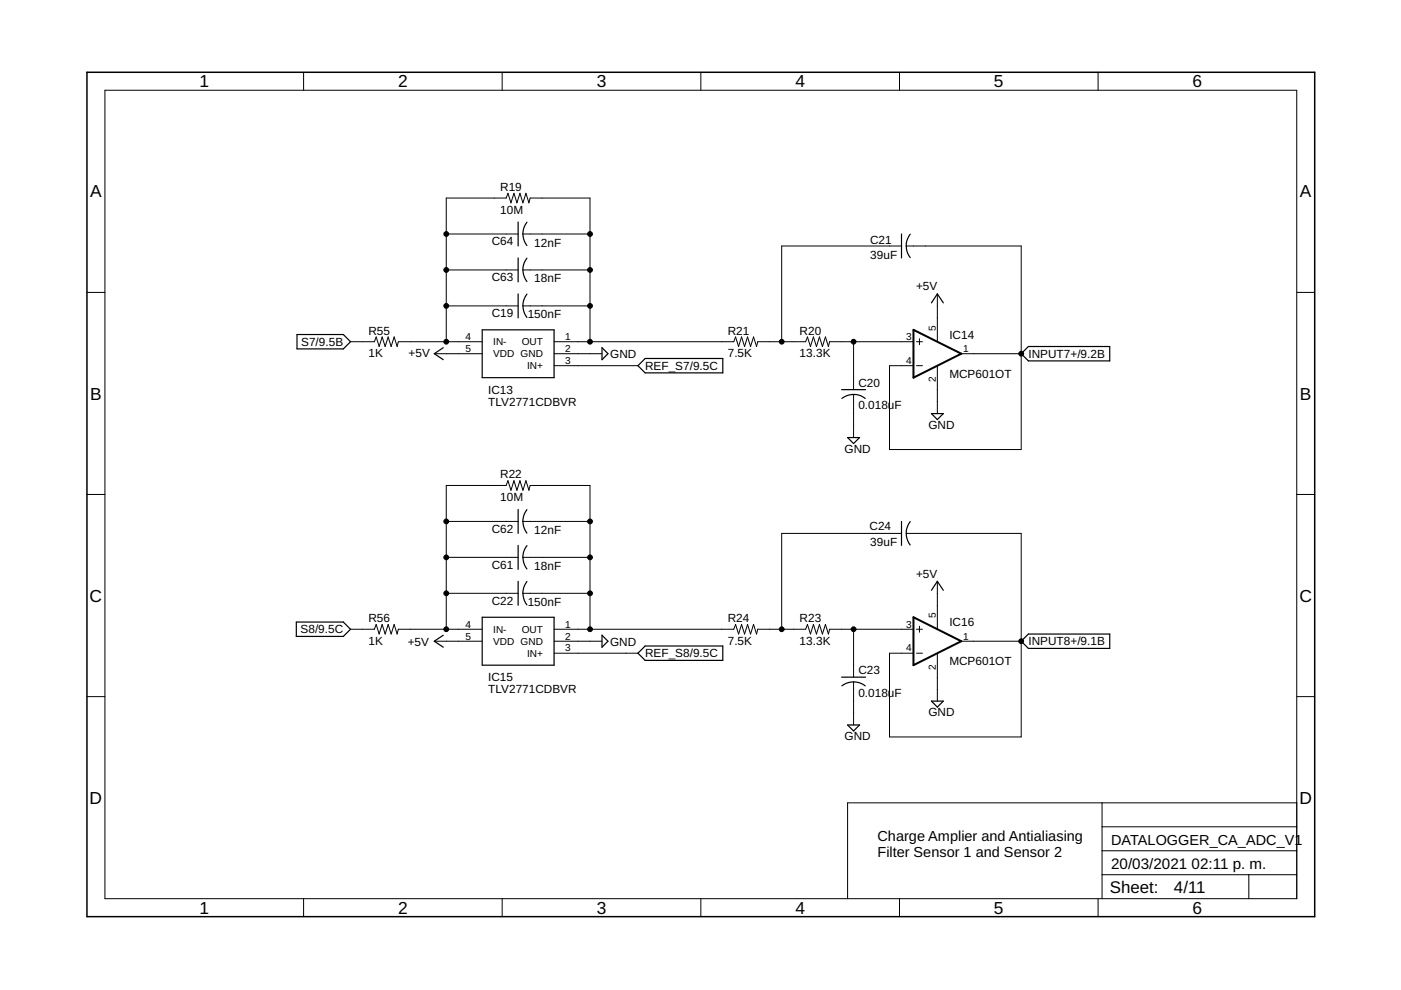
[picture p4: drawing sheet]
<svg xmlns="http://www.w3.org/2000/svg" width="297mm" height="210mm" viewBox="0 0 297 210" stroke-linecap="round" stroke-linejoin="round" font-family="sans-serif">
<g fill="none" stroke="#000" stroke-width=".25">
<path d="M109.9 47.1v5.1M109.9 54.7v5.1M110.9 57.2l.3 1.6 .5 .9M110.9 49.6l.3 1.6 .5 .9M111.7 54.7l-.5 1-.4 1.5M111.7 47.1l-.5 .9-.4 1.6M191.1 49.6v5.1M193 49.7a4 4 0 0 0 0 4.9M63 70.9h9.8l1.5 1.6-1.5 1.5h-9.8zM94 73.7l-1.9 1.3 1.9 1.3M102.2 69.9h15.3v10.2h-15.3zM109.9 62.3v5.1"/>
<path d="M110.9 64.9l.3 1.5 .5 .9M111.7 62.4l-.5 .9-.4 1.6M127.6 73.7l1.3 1.3-1.3 1.3zM135.3 77.5l1.5-1.5h16.4v3.1h-16.4zM197.5 64.2l1.2-1.9 1.3 1.9M216.5 75l1.5-1.5h17.3v3h-17.3zM178.4 82.6h5.1M178.5 84.5a4 4 0 0 1 5 0M179.7 92.8h2.5l-1.2 1.2zM197.5 87.7h2.5l-1.3 1.3zM109.9 108v5.1M109.9 115.6v5.1"/>
<path d="M110.9 118.2l.3 1.5 .5 .9M110.9 110.6l.1 1 .7 1.4M111.7 115.7l-.5 .9-.4 1.6M111.7 108.1l-.5 .9-.4 1.6M191.1 110.6v5M193 110.6a4 4 0 0 0 0 4.9M62.8 131.9h10l1.5 1.5-1.5 1.5h-10zM94 134.7l-1.9 1.3 1.9 1.2M102.2 130.9h15.3v10.1h-15.3zM109.9 123.3v5M110.9 125.8l.3 1.5 .5 .9M111.7 123.3l-.5 .9-.4 1.6"/>
<path d="M127.6 134.7l1.3 1.3-1.3 1.2zM135.3 138.5l1.5-1.5h16.4v3h-16.4zM197.5 125.2l1.2-1.9 1.3 1.9M216.5 136l1.5-1.6h17.3v3.1h-17.3zM178.4 143.6h5.1M179.7 153.7h2.5l-1.2 1.3zM181 144.6l1.5 .3 1 .5M181 144.6l-1.1 .1-1.4 .7M197.5 148.7h2.5l-1.3 1.2z"/>
</g>
<g fill="none" stroke="#000" stroke-width=".21">
<path d="M22.2 19.1h252.7v171.4h-252.7zM64.4 15.3v3.8M106.5 15.3v3.8M148.6 15.3v3.8M190.7 15.3v3.8M232.8 15.3v3.8M94.6 57.2h15.3M94.6 49.6h15.3M110.9 57.2h14.2M110.9 49.6h14.2M191.1 52.2h-25.4v20.3M192.2 52.2h24.3v43.1h-27.9v-17.8h5.1"/>
<path d="M18.4 62h3.8M74.3 72.5h5.1l.4-1.1 .6 2.1 .6-2.1 .7 2.1 .6-2.1 .6 2.1 .7-2.1 .6 2.1 .3-1h17.7M92.1 75h10.1M94.6 64.9h15.3M94.6 72.5v-30.5h12.7l.4-1 .6 2 .7-2 .6 2 .6-2 .7 2 .6-2 .6 2 .3-1h12.7v30.5M110.9 64.9h14.2M117.5 72.5h38.1l.4-1.1 .6 2.1 .6-2.1 .7 2.1 .6-2.1 .6 2.1 .7-2.1 .6 2.1 .3-1h10.1l.4-1.1 .6 2.1 .7-2.1 .6 2.1 .6-2.1 .7 2.1 .6-2.1 .6 2.1 .3-1h17.8M117.5 75h10.1M117.5 77.5h17.8M181 72.5v10.1M194.3 72.5h1.3M194.3 77.5h1.3"/>
<path d="M194.9 71.8v1.3M198.7 62.3v10.2M198.7 77.5v10.2M203.8 75h12.7M274.9 62h3.8M181 83.6v9.2M18.4 104.8h3.8M94.6 118.2h15.3M94.6 110.6h15.3M110.9 118.2h14.2M110.9 110.6h14.2M191.1 113.1h-25.4v20.3"/>
<path d="M192.2 113.1h24.3v43.2h-27.9v-17.8h5.1M274.9 104.8h3.8M74.3 133.4h5.1l.4-1 .6 2 .6-2 .7 2 .6-2 .6 2 .7-2 .6 2 .3-1h17.7M92.1 136h10.1M94.6 125.8h15.3M94.6 133.4v-30.5h12.7l.4-1 .6 2 .7-2 .6 2 .6-2 .7 2 .6-2 .6 2 .3-1h12.7v30.5M110.9 125.8h14.2M117.5 133.4h38.1l.4-1 .6 2 .6-2 .7 2 .6-2 .6 2 .7-2 .6 2 .3-1h10.1l.4-1 .6 2 .7-2 .6 2 .6-2 .7 2 .6-2 .6 2 .3-1h17.8M117.5 136h10.1M117.5 138.5h17.8M181 133.4v10.2M194.3 133.4h1.3"/>
<path d="M194.3 138.5h1.3M194.9 132.8v1.2M198.7 123.3v10.1M198.7 138.5v10.2M203.8 136h12.7M18.4 147.7h3.8M181 144.6v9.1M274.9 147.7h3.8M233.7 170.2v20.3M233.7 175.3h41.2M274.9 170.2h-95.2v20.3M64.4 190.5v3.9"/>
<path d="M106.5 190.5v3.9M148.6 190.5v3.9M190.7 190.5v3.9M232.8 190.5v3.9M233.7 185.5h41.2M233.7 180.4h41.2M264.8 185.5v5"/>
</g>
<path d="M18.4 15.3h260.3v179.1h-260.3z" fill="none" stroke="#000" stroke-width=".32"/>
<path d="M193.7 69.9l10.1 5.1-10.1 5.1zM193.7 130.9l10.1 5.1-10.1 5z" fill="none" stroke="#000" stroke-width=".42"/>
<g fill="#000" stroke="#000" stroke-width=".21">
<circle cx="94.6" cy="49.6" r=".51"/>
<circle cx="94.6" cy="57.2" r=".51"/>
<circle cx="125.1" cy="57.2" r=".51"/>
<circle cx="125.1" cy="49.6" r=".51"/>
<circle cx="94.6" cy="72.5" r=".51"/>
<circle cx="94.6" cy="64.9" r=".51"/>
<circle cx="125.1" cy="64.9" r=".51"/>
<circle cx="125.1" cy="72.5" r=".51"/>
<circle cx="165.7" cy="72.5" r=".51"/>
<circle cx="181" cy="72.5" r=".51"/>
<circle cx="216.5" cy="75" r=".51"/>
<circle cx="94.6" cy="110.6" r=".51"/>
<circle cx="94.6" cy="118.2" r=".51"/>
<circle cx="125.1" cy="118.2" r=".51"/>
<circle cx="125.1" cy="110.6" r=".51"/>
<circle cx="94.6" cy="133.4" r=".51"/>
<circle cx="94.6" cy="125.8" r=".51"/>
<circle cx="125.1" cy="133.4" r=".51"/>
<circle cx="125.1" cy="125.8" r=".51"/>
<circle cx="165.7" cy="133.4" r=".51"/>
<circle cx="181" cy="133.4" r=".51"/>
<circle cx="216.5" cy="136" r=".51"/>
</g>
<g font-size="3.7">
<text x="42.3" y="18.5">1</text>
<text x="84.4" y="18.5">2</text>
<text x="126.5" y="18.5">3</text>
<text x="168.6" y="18.5">4</text>
<text x="210.7" y="18.5">5</text>
<text x="252.9" y="18.5">6</text>
<text x="19.1" y="41.9">A</text>
<text x="275.6" y="41.9">A</text>
<text x="19.1" y="84.7">B</text>
<text x="275.6" y="84.7">B</text>
<text x="19" y="127.6">C</text>
<text x="275.5" y="127.6">C</text>
<text x="19" y="170.4">D</text>
<text x="275.5" y="170.4">D</text>
<text x="42.3" y="193.7">1</text>
<text x="84.4" y="193.7">2</text>
<text x="126.5" y="193.7">3</text>
<text x="168.6" y="193.7">4</text>
<text x="210.7" y="193.7">5</text>
<text x="252.9" y="193.7">6</text>
</g>
<g font-size="3.6">
<text x="235.3" y="189.4">Sheet:</text>
<text x="248.9" y="189.3">4/11</text>
</g>
<g font-size="3.2">
<text x="235.6" y="184.2">20/03/2021</text>
<text x="252.6" y="184.2">02:11 p. m.</text>
</g>
<g font-size="3.1">
<text x="186" y="178.4">Charge Amplier and Antialiasing</text>
<text x="235.6" y="179.1">DATALOGGER_CA_ADC_V1</text>
<text x="186" y="181.7">Filter Sensor 1 and Sensor 2</text>
</g>
<g font-size="2.5">
<text x="106.1" y="40.5">R19</text>
<text x="106.1" y="45.3">10M</text>
<text x="104.3" y="52">C64</text>
<text x="113.3" y="52.3">12nF</text>
<text x="184.5" y="51.7">C21</text>
<text x="104.3" y="59.6">C63</text>
<text x="113.3" y="59.9">18nF</text>
<text x="184.5" y="54.8">39uF</text>
<text x="194.2" y="61.5">+5V</text>
<text x="78.1" y="71">R55</text>
<text x="104.3" y="67.3">C19</text>
<text x="111.9" y="67.5">150nF</text>
<text x="154.3" y="71">R21</text>
<text x="169.5" y="71">R20</text>
<text x="201.3" y="71.8">IC14</text>
<text x="63.9" y="73.4">S7/9.5B</text>
<text x="78.1" y="75.8">1K</text>
<text x="86.6" y="75.7">+5V</text>
<text x="129.4" y="75.9">GND</text>
<text x="154.3" y="75.8">7.5K</text>
<text x="169.5" y="75.8">13.3K</text>
<text x="218" y="75.9">INPUT7+/9.2B</text>
<text x="103.5" y="83.5">IC13</text>
<text x="136.8" y="78.4">REF_S7/9.5C</text>
<text x="182" y="82">C20</text>
<text x="201.3" y="80.1">MCP601OT</text>
<text x="103.5" y="86">TLV2771CDBVR</text>
<text x="182" y="86.8">0.018uF</text>
<text x="179.1" y="96">GND</text>
<text x="196.8" y="90.9">GND</text>
<text x="106.1" y="101.4">R22</text>
<text x="106.1" y="106.2">10M</text>
<text x="104.3" y="113">C62</text>
<text x="113.3" y="113.2">12nF</text>
<text x="184.4" y="112.4">C24</text>
<text x="184.5" y="115.8">39uF</text>
<text x="104.3" y="120.6">C61</text>
<text x="113.3" y="120.8">18nF</text>
<text x="194.2" y="122.5">+5V</text>
<text x="78.1" y="131.9">R56</text>
<text x="104.3" y="128.2">C22</text>
<text x="111.9" y="128.5">150nF</text>
<text x="154.3" y="131.9">R24</text>
<text x="169.5" y="131.9">R23</text>
<text x="63.7" y="134.3">S8/9.5C</text>
<text x="78.1" y="136.7">1K</text>
<text x="86.4" y="136.9">+5V</text>
<text x="129.4" y="137">GND</text>
<text x="154.3" y="136.7">7.5K</text>
<text x="169.5" y="136.7">13.3K</text>
<text x="201.3" y="132.8">IC16</text>
<text x="218" y="136.8">INPUT8+/9.1B</text>
<text x="136.8" y="139.4">REF_S8/9.5C</text>
<text x="182" y="142.9">C23</text>
<text x="201.3" y="141">MCP601OT</text>
<text x="103.5" y="147">TLV2771CDBVR</text>
<text x="103.5" y="144.5">IC15</text>
<text x="182" y="147.8">0.018uF</text>
<text x="196.8" y="151.8">GND</text>
<text x="179.1" y="156.9">GND</text>
</g>
<g font-size="2.1">
<text x="198.4" y="70.1" transform="rotate(-90 198.4 70.1)">5</text>
<text x="98.7" y="72.1">4</text>
<text x="98.7" y="74.6">5</text>
<text x="104.6" y="73.2">IN-</text>
<text x="104.6" y="75.8">VDD GND</text>
<text x="110.6" y="73.2">OUT</text>
<text x="119.8" y="72.1">1</text>
<text x="119.8" y="74.6">2</text>
<text x="119.8" y="77.2">3</text>
<text x="192.1" y="77.2">4</text>
<text x="192.1" y="72.1">3</text>
<text x="204.2" y="74.6">1</text>
<text x="111.8" y="78.3">IN+</text>
<text x="198.4" y="81.1" transform="rotate(-90 198.4 81.1)">2</text>
<text x="198.4" y="131.1" transform="rotate(-90 198.4 131.1)">5</text>
<text x="98.7" y="133.1">4</text>
<text x="98.7" y="135.6">5</text>
<text x="104.6" y="134.2">IN-</text>
<text x="104.6" y="136.7">VDD GND</text>
<text x="110.6" y="134.2">OUT</text>
<text x="119.8" y="133.1">1</text>
<text x="119.8" y="135.6">2</text>
<text x="192.1" y="133.1">3</text>
<text x="204.2" y="135.6">1</text>
<text x="111.8" y="139.2">IN+</text>
<text x="119.8" y="138.1">3</text>
<text x="192.1" y="138.1">4</text>
<text x="198.4" y="142" transform="rotate(-90 198.4 142)">2</text>
</g>
</svg>
